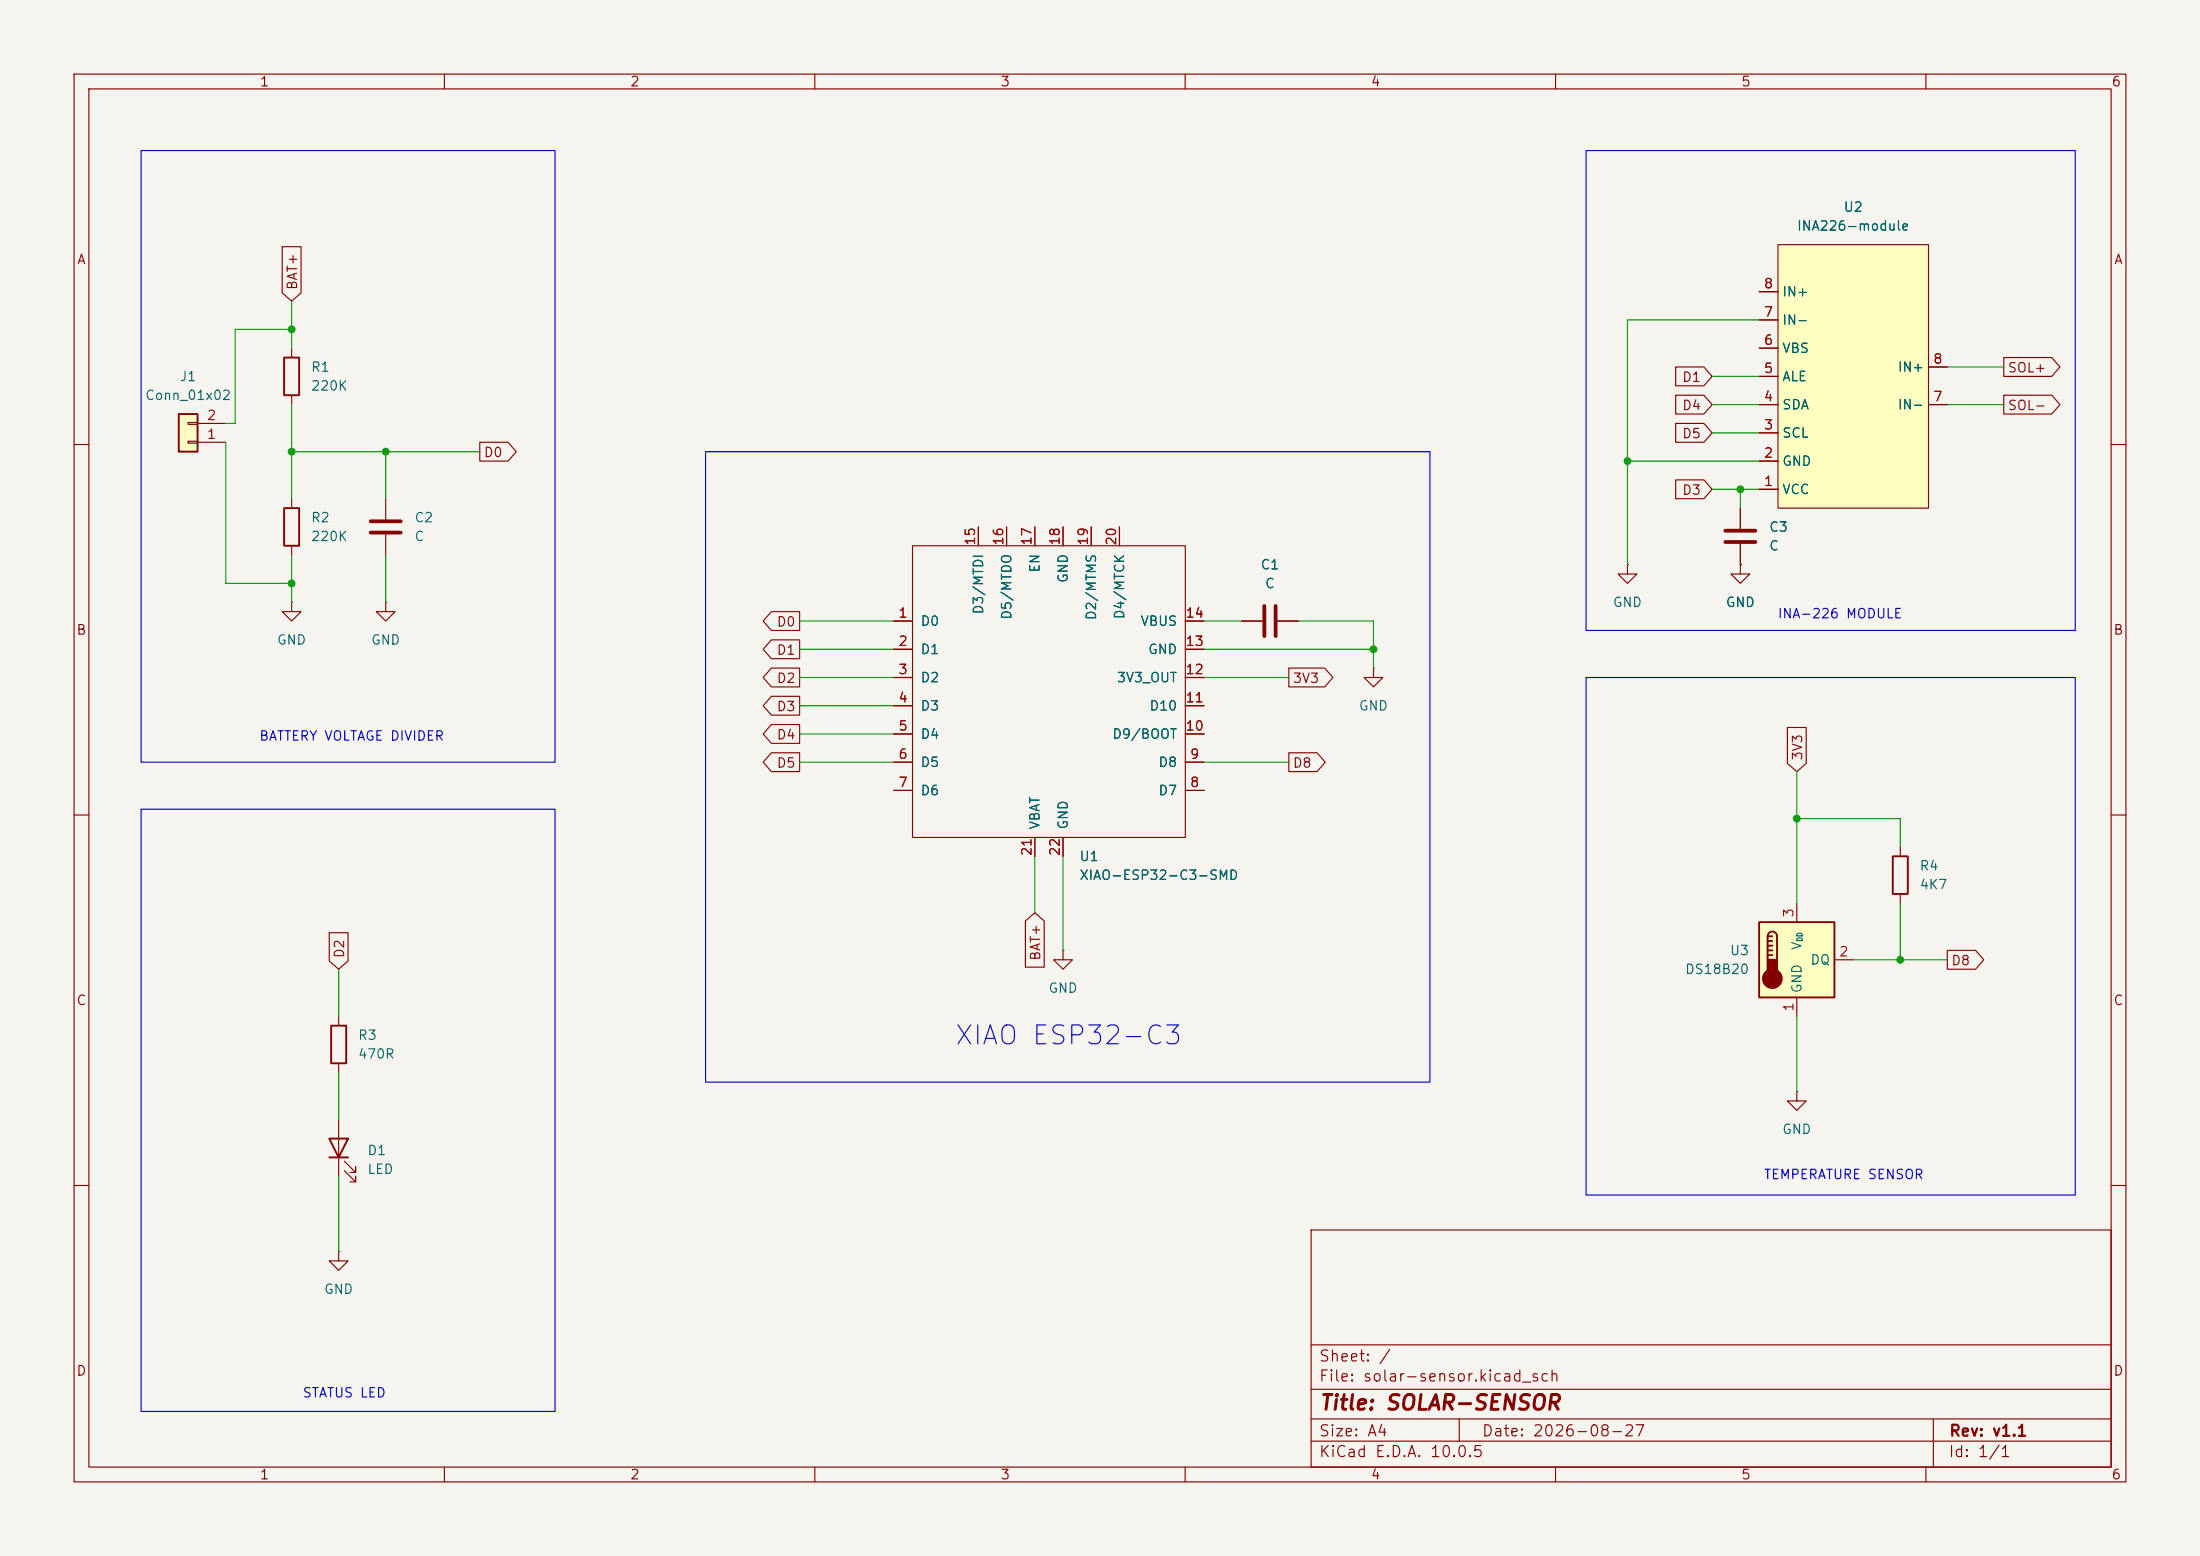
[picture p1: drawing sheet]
<svg xmlns="http://www.w3.org/2000/svg" width="297mm" height="210mm" viewBox="0 0 297 210" stroke-linecap="round" stroke-linejoin="round" font-family="sans-serif">
<path d="M0 0h297v210h-297z" fill="#f5f4ef" stroke="#f5f4ef" stroke-width=".14"/>
<g fill="none" stroke="#840000" stroke-width=".15">
<path d="M10 10h277v190h-277zM12 12h273v186h-273zM60 10v2M110 10v2M160 10v2M210 10v2M260 10v2M39.4 47v1.3M39.4 53.3v1.3M10 60h2M285 60h2M167.6 83.8h2.8"/>
<path d="M172.5 83.8h2.8M10 110h2M285 110h2M45.7 137.2v1.2M143.5 128.3v1.2h1.3l-1.3 1.3-1.3-1.3h1.3M143.5 128.3h.1M45.7 143.5v1.3M45.7 151.1v7.7M46.5 158l1.5 1.5v-.7v.7h-.8M46.5 156.7l1.5 1.5v-.7v.7h-.8M10 160h2M45.7 168.9v1.3h1.3l-1.3 1.3-1.3-1.3h1.3"/>
<path d="M45.7 168.9h.1M177 166h108v32h-108zM285 160h2M60 198v2M110 198v2M160 198v2M177 194.5h108M177 191.5h108M177 187.5h108M177 181.5h108M197 191.5v3M210 198v2"/>
<path d="M260 198v2M261 191.5v6.5"/>
</g>
<path d="M170.7 81.8v4.1M172.2 81.8v4.1" fill="none" stroke="#840000" stroke-width=".51"/>
<path d="M38.4 48.3h2v5h-2zM44.7 138.4h2v5.1h-2zM44.4 153.7h2.6l-1.3 2.5zM44.4 156.2h2.6" fill="none" stroke="#840000" stroke-width=".25"/>
<path d="M24.1 55.9h2.6v5.1h-2.6z" fill="#ffffc2"/>
<path d="M24.1 55.9h2.6v5.1h-2.6z" fill="none" stroke="#840000" stroke-width=".25"/>
<path d="M25.4 59.6h1.3v.2h-1.3zM25.4 57h1.3v.3h-1.3zM26.7 59.7h3.8M26.7 57.2h3.8" fill="none" stroke="#840000" stroke-width=".15"/>
<path d="M237.5 124.5h10.1v10.1h-10.1z" fill="#ffffc2"/>
<path d="M38.4 68.6h2v5.1h-2zM255.5 115.6h2.1v5.1h-2.1zM237.5 124.5h10.1v10.1h-10.1zM238.6 126.4a.64 .64 0 0 1 .7-.7 .64 .64 0 0 1 .6 .7v3.1M238.6 126.4v3.1M238.6 126.4h.7M238.6 127h.7M238.6 127.6h.7M238.6 128.3h.7M238.6 128.9h.7" fill="none" stroke="#840000" stroke-width=".25"/>
<g fill="#840000" stroke="#840000" stroke-width=".25">
<path d="M238.6 129.5h1.3v1.9h-1.3z"/>
<circle cx="239.3" cy="132.1" r="1.27"/>
</g>
<g fill="none" stroke="#840000" stroke-width=".15">
<path d="M39.4 67.3v1.3M39.4 73.7v1.2M52.1 67.3v2.8M52.1 72.1v2.8M123.2 73.7h36.8v39.3h-36.8zM132.1 71.1v2.6M135.9 71.1v2.6M139.7 71.1v2.6M143.5 71.1v2.6M147.3 71.1v2.6M151.1 71.1v2.6M52.1 81.3v1.3h1.2l-1.2 1.2-1.3-1.2h1.3"/>
<path d="M52.1 81.3h.1M120.6 83.8h2.6M120.6 87.6h2.6M120.6 91.4h2.6M120.6 95.3h2.6M120.6 99.1h2.6M160 83.8h2.6M160 87.6h2.6M160 91.4h2.6M160 95.3h2.6M160 99.1h2.6M185.4 90.2v1.2h1.3l-1.3 1.3-1.3-1.3h1.3"/>
<path d="M185.4 90.2h.1M120.6 102.9h2.6M120.6 106.7h2.6M139.7 113v2.6M143.5 113v2.6M160 102.9h2.6M160 106.7h2.6M256.5 114.3v1.3M242.6 121.9v2.6M242.6 134.6v2.6M247.6 129.5h2.6M256.5 120.7v1.2"/>
<path d="M242.6 147.3v1.3h1.2l-1.2 1.3-1.3-1.3h1.3M242.6 147.3h.1"/>
</g>
<path d="M50 71.9h4.1M50 70.4h4.1" fill="none" stroke="#840000" stroke-width=".51"/>
<path d="M240 33h20.3v35.6h-20.3z" fill="#ffffc2"/>
<g fill="none" stroke="#840000" stroke-width=".15">
<path d="M38.1 33.3h2.5v6.2l-1.2 1.1-1.3-1.1zM237.5 39.4h2.5M240 33h20.3v35.6h-20.3zM64.8 59.7h3.8l1.1 1.3-1.1 1.2h-3.8zM226.2 53.3h3.8l1.1 1.3-1.1 1.3h-3.8zM226.2 49.5h3.8l1.1 1.3-1.1 1.3h-3.8zM226.2 57.1h3.8l1.1 1.3-1.1 1.3h-3.8zM237.5 58.4h2.5M237.5 54.6h2.5M237.5 50.8h2.5M237.5 47h2.5M237.5 43.2h2.5"/>
<path d="M260.3 54.6h2.6M260.3 49.5h2.6M270.5 48.3h6.5l1.1 1.2-1.1 1.3h-6.5zM270.5 53.3h6.5l1.1 1.3-1.1 1.3h-6.5zM132.1 71.1v2.6M135.9 71.1v2.6M139.7 71.1v2.6M143.5 71.1v2.6M147.3 71.1v2.6M151.1 71.1v2.6M219.7 76.2v1.3h1.3l-1.3 1.2-1.3-1.2h1.3M219.7 76.2h.1"/>
<path d="M226.2 64.8h3.8l1.1 1.2-1.1 1.3h-3.8zM234.9 76.2v1.3h1.3l-1.3 1.2-1.2-1.2h1.2M234.9 76.2h.1M234.9 68.6v2.8M234.9 73.4v2.8M237.5 66h2.5M237.5 62.2h2.5M39.4 81.3v1.3h1.2l-1.2 1.2-1.3-1.2h1.3M39.4 81.3h.1M104.1 86.4h3.8v2.5h-3.8l-1.1-1.3zM104.1 97.8h3.8v2.5h-3.8l-1.1-1.2zM104.1 90.2h3.8v2.5h-3.8l-1.1-1.3z"/>
<path d="M104.1 82.5h3.8v2.6h-3.8l-1.1-1.3zM104.1 94h3.8v2.5h-3.8l-1.1-1.2zM120.6 83.8h2.6M120.6 87.6h2.6M120.6 91.4h2.6M120.6 95.3h2.6M120.6 99.1h2.6M160 83.8h2.6M160 87.6h2.6M160 91.4h2.6M160 95.3h2.6M160 99.1h2.6"/>
<path d="M167.6 83.8h2.8M172.5 83.8h2.8M174 90.2h4.8l1.1 1.2-1.1 1.3h-4.8zM241.3 98.2h2.5v4.8l-1.2 1.1-1.3-1.1zM104.1 101.6h3.8v2.5h-3.8l-1.1-1.2zM120.6 102.9h2.6M120.6 106.7h2.6M139.7 113v2.6M143.5 113v2.6M160 102.9h2.6M160 106.7h2.6M174 101.6h3.8l1.1 1.3-1.1 1.2h-3.8z"/>
<path d="M44.4 125.9h2.6v3.8l-1.3 1.1-1.3-1.1zM138.4 124.3l1.3-1.1 1.3 1.1v6.2h-2.6zM262.9 128.3h3.8l1.1 1.2-1.1 1.3h-3.8z"/>
</g>
<path d="M232.9 73.2h4.1M232.9 71.6h4.1" fill="none" stroke="#840000" stroke-width=".51"/>
<g fill="none" stroke="#009600" stroke-width=".15">
<path d="M30.5 59.7v19h8.9M39.4 40.6v6.4M39.4 54.6v12.7M39.4 44.5h-7.7v12.7h-1.2M231.1 54.6h6.4M231.1 58.4h6.4M231.1 50.8h6.4M237.5 43.2h-17.8v33M262.9 54.6h7.6M262.9 49.5h7.6M39.4 74.9v6.4M39.4 61h25.4"/>
<path d="M52.1 61v6.3M52.1 74.9v6.4M219.7 62.2h17.8M231.1 66h6.4M234.9 66v2.6M107.9 91.4h12.7M107.9 99.1h12.7M107.9 87.6h12.7M107.9 95.3h12.7M107.9 83.8h12.7M162.6 91.4h11.4M162.6 87.6h22.8"/>
<path d="M162.6 83.8h5M175.3 83.8h10.1v6.4M107.9 102.9h12.7M139.7 115.6v7.6M143.5 115.6v12.7M162.6 102.9h11.4M242.6 104.1v17.8M242.6 110.5h13.9v3.8M45.7 130.8v6.4M242.6 137.2v10.1M250.2 129.5h12.7M256.5 121.9v7.6"/>
<path d="M45.7 144.8v6.3M45.7 158.8v10.1"/>
</g>
<path d="M19 20.3h55.9v82.6h-55.9zM214.1 20.3h66.1v64.8h-66.1zM95.2 61h97.8v85.1h-97.8zM214.1 91.4h66.1v69.9h-66.1zM19 109.2h55.9v81.3h-55.9z" fill="none" stroke="#0000c2" stroke-width=".15"/>
<g fill="#009600" stroke="#009600" stroke-width=".14">
<circle cx="242.6" cy="110.5" r=".46"/>
<circle cx="256.5" cy="129.5" r=".46"/>
<circle cx="234.9" cy="66" r=".46"/>
<circle cx="219.7" cy="62.2" r=".46"/>
<circle cx="39.4" cy="44.5" r=".46"/>
<circle cx="39.4" cy="78.7" r=".46"/>
<circle cx="52.1" cy="61" r=".46"/>
<circle cx="39.4" cy="61" r=".46"/>
<circle cx="185.4" cy="87.6" r=".46"/>
</g>
<text font-size="2.5" fill="#0000c2" x="128.7" y="141.6">XIAO ESP32-C3</text>
<text font-size="2" fill="#840000" x="178" y="190.8">Title: SOLAR-SENSOR</text>
<g font-size="1.5" fill="#840000">
<text x="178" y="184.1">Sheet: /</text>
<text x="178" y="186.8">File: solar-sensor.kicad_sch</text>
<text x="178" y="197">KiCad E.D.A. 10.0.5</text>
<text x="178" y="194.2">Size: A4</text>
<text x="200" y="194.2">Date: 2026-08-27</text>
<text x="263" y="197">Id: 1/1</text>
<text x="263" y="194.2">Rev: v1.1</text>
</g>
<g font-size="1.3" fill="#840000">
<text x="35" y="12">1</text>
<text x="85" y="12">2</text>
<text x="135" y="12">3</text>
<text x="185" y="12">4</text>
<text x="235" y="12">5</text>
<text x="285" y="12">6</text>
<text x="10.3" y="36">A</text>
<text x="285.3" y="36">A</text>
<text x="40.4" y="39.2" transform="rotate(-90 40.4 39.2)">BAT+</text>
<text x="227" y="51.9">D1</text>
<text x="271" y="50.6">SOL+</text>
<text x="227" y="55.7">D4</text>
<text x="227" y="59.5">D5</text>
<text x="271" y="55.7">SOL-</text>
<text x="65.2" y="62">D0</text>
<text x="227" y="67.1">D3</text>
<text x="10.2" y="86">B</text>
<text x="104.8" y="88.7">D1</text>
<text x="104.8" y="84.9">D0</text>
<text x="285.2" y="86">B</text>
<text x="104.8" y="92.5">D2</text>
<text x="174.4" y="92.5">3V3</text>
<text x="104.8" y="100.1">D4</text>
<text x="104.8" y="96.3">D3</text>
<text x="104.8" y="103.9">D5</text>
<text x="174.4" y="103.9">D8</text>
<text x="243.6" y="102.7" transform="rotate(-90 243.6 102.7)">3V3</text>
<text x="46.8" y="129.4" transform="rotate(-90 46.8 129.4)">D2</text>
<text x="140.8" y="129.7" transform="rotate(-90 140.8 129.7)">BAT+</text>
<text x="263.3" y="130.6">D8</text>
<text x="10.2" y="136">C</text>
<text x="285.2" y="136">C</text>
<text x="10.2" y="186">D</text>
<text x="285.2" y="186">D</text>
<text x="35" y="200">1</text>
<text x="85" y="200">2</text>
<text x="135" y="200">3</text>
<text x="185" y="200">4</text>
<text x="235" y="200">5</text>
<text x="285" y="200">6</text>
</g>
<g font-size="1.3" fill="#006464">
<text x="248.8" y="28.9">U2</text>
<text x="242.5" y="31.4">INA226-module</text>
<text x="240.5" y="40.3">IN+</text>
<text x="240.5" y="48">VBS</text>
<text x="240.5" y="44.1">IN-</text>
<text x="24.2" y="51.8">J1</text>
<text x="41.9" y="50.5">R1</text>
<text x="41.9" y="53">220K</text>
<text x="240.5" y="51.8">ALE</text>
<text x="256.1" y="50.5">IN+</text>
<text x="19.5" y="54.3">Conn_01x02</text>
<text x="240.5" y="59.4">SCL</text>
<text x="240.5" y="55.6">SDA</text>
<text x="256.1" y="55.6">IN-</text>
<text x="240.5" y="63.2">GND</text>
<text x="41.9" y="70.8">R2</text>
<text x="55.9" y="70.8">C2</text>
<text x="240.5" y="67">VCC</text>
<text x="41.9" y="73.4">220K</text>
<text x="55.9" y="73.4">C</text>
<text x="140.7" y="77.4" transform="rotate(-90 140.7 77.4)">EN</text>
<text x="170.1" y="77.2">C1</text>
<text x="238.7" y="72.1">C3</text>
<text x="238.7" y="74.6">C</text>
<text x="133" y="83" transform="rotate(-90 133 83)">D3/MTDI</text>
<text x="136.9" y="83.7" transform="rotate(-90 136.9 83.7)">D5/MTDO</text>
<text x="144.5" y="78.8" transform="rotate(-90 144.5 78.8)">GND</text>
<text x="148.3" y="83.8" transform="rotate(-90 148.3 83.8)">D2/MTMS</text>
<text x="152.1" y="83.7" transform="rotate(-90 152.1 83.7)">D4/MTCK</text>
<text x="170.7" y="79.7">C</text>
<text x="217.6" y="82.2">GND</text>
<text x="232.9" y="82.2">GND</text>
<text x="37.3" y="87.3">GND</text>
<text x="50" y="87.3">GND</text>
<text x="124.2" y="84.8">D0</text>
<text x="124.2" y="88.6">D1</text>
<text x="153.9" y="84.8">VBUS</text>
<text x="154.9" y="88.6">GND</text>
<text x="124.2" y="92.4">D2</text>
<text x="150.7" y="92.4">3V3_OUT</text>
<text x="124.2" y="96.2">D3</text>
<text x="124.2" y="100">D4</text>
<text x="150.1" y="100">D9/BOOT</text>
<text x="155.1" y="96.2">D10</text>
<text x="183.4" y="96.2">GND</text>
<text x="124.2" y="103.8">D5</text>
<text x="124.2" y="107.6">D6</text>
<text x="156.3" y="107.6">D7</text>
<text x="156.3" y="103.8">D8</text>
<text x="140.7" y="112" transform="rotate(-90 140.7 112)">VBAT</text>
<text x="144.5" y="112" transform="rotate(-90 144.5 112)">GND</text>
<text x="145.6" y="116.5">U1</text>
<text x="145.6" y="119.1">XIAO-ESP32-C3-SMD</text>
<text x="259.1" y="117.8">R4</text>
<text x="259.1" y="120.3">4K7</text>
<text x="227.4" y="131.8">DS18B20</text>
<text x="233.4" y="129.2">U3</text>
<text x="243.5" y="128.3" transform="rotate(-90 243.5 128.3)">V</text>
<text x="244.3" y="130.5">DQ</text>
<text x="141.4" y="134.3">GND</text>
<text x="243.5" y="134.1" transform="rotate(-90 243.5 134.1)">GND</text>
<text x="48.2" y="140.7">R3</text>
<text x="48.2" y="143.2">470R</text>
<text x="240.5" y="153.4">GND</text>
<text x="49.5" y="156.2">D1</text>
<text x="49.5" y="158.8">LED</text>
<text x="43.7" y="175">GND</text>
</g>
<g font-size="1.3" fill="#a90000">
<text x="238" y="39.2">8</text>
<text x="238" y="46.9">6</text>
<text x="238" y="43">7</text>
<text x="238" y="50.7">5</text>
<text x="260.9" y="49.4">8</text>
<text x="27.8" y="59.6">1</text>
<text x="27.8" y="57">2</text>
<text x="238" y="58.3">3</text>
<text x="238" y="54.5">4</text>
<text x="260.9" y="54.5">7</text>
<text x="238" y="65.9">1</text>
<text x="238" y="62.1">2</text>
<text x="131.9" y="73.7" transform="rotate(-90 131.9 73.7)">15</text>
<text x="135.8" y="73.7" transform="rotate(-90 135.8 73.7)">16</text>
<text x="139.6" y="73.7" transform="rotate(-90 139.6 73.7)">17</text>
<text x="143.4" y="73.7" transform="rotate(-90 143.4 73.7)">18</text>
<text x="147.2" y="73.7" transform="rotate(-90 147.2 73.7)">19</text>
<text x="151" y="73.7" transform="rotate(-90 151 73.7)">20</text>
<text x="121.2" y="83.7">1</text>
<text x="160" y="83.7">14</text>
<text x="121.2" y="87.5">2</text>
<text x="160" y="87.5">13</text>
<text x="121.2" y="91.3">3</text>
<text x="121.2" y="95.1">4</text>
<text x="160" y="95.1">11</text>
<text x="160" y="91.3">12</text>
<text x="121.2" y="98.9">5</text>
<text x="160" y="98.9">10</text>
<text x="121.2" y="102.7">6</text>
<text x="121.2" y="106.5">7</text>
<text x="160.6" y="106.5">8</text>
<text x="160.6" y="102.7">9</text>
<text x="139.6" y="115.6" transform="rotate(-90 139.6 115.6)">21</text>
<text x="143.4" y="115.6" transform="rotate(-90 143.4 115.6)">22</text>
<text x="242.4" y="123.9" transform="rotate(-90 242.4 123.9)">3</text>
<text x="248.2" y="129.4">2</text>
<text x="242.4" y="136.6" transform="rotate(-90 242.4 136.6)">1</text>
</g>
<g font-size="1.3" fill="#0000c2">
<text x="239.9" y="83.8">INA-226 MODULE</text>
<text x="34.9" y="100.3">BATTERY VOLTAGE DIVIDER</text>
<text x="238" y="159.5">TEMPERATURE SENSOR</text>
<text x="40.8" y="188.9">STATUS LED</text>
</g>
<text font-size=".8" fill="#006464" x="243.5" y="127.2" transform="rotate(-90 243.5 127.2)">DD</text>
</svg>
